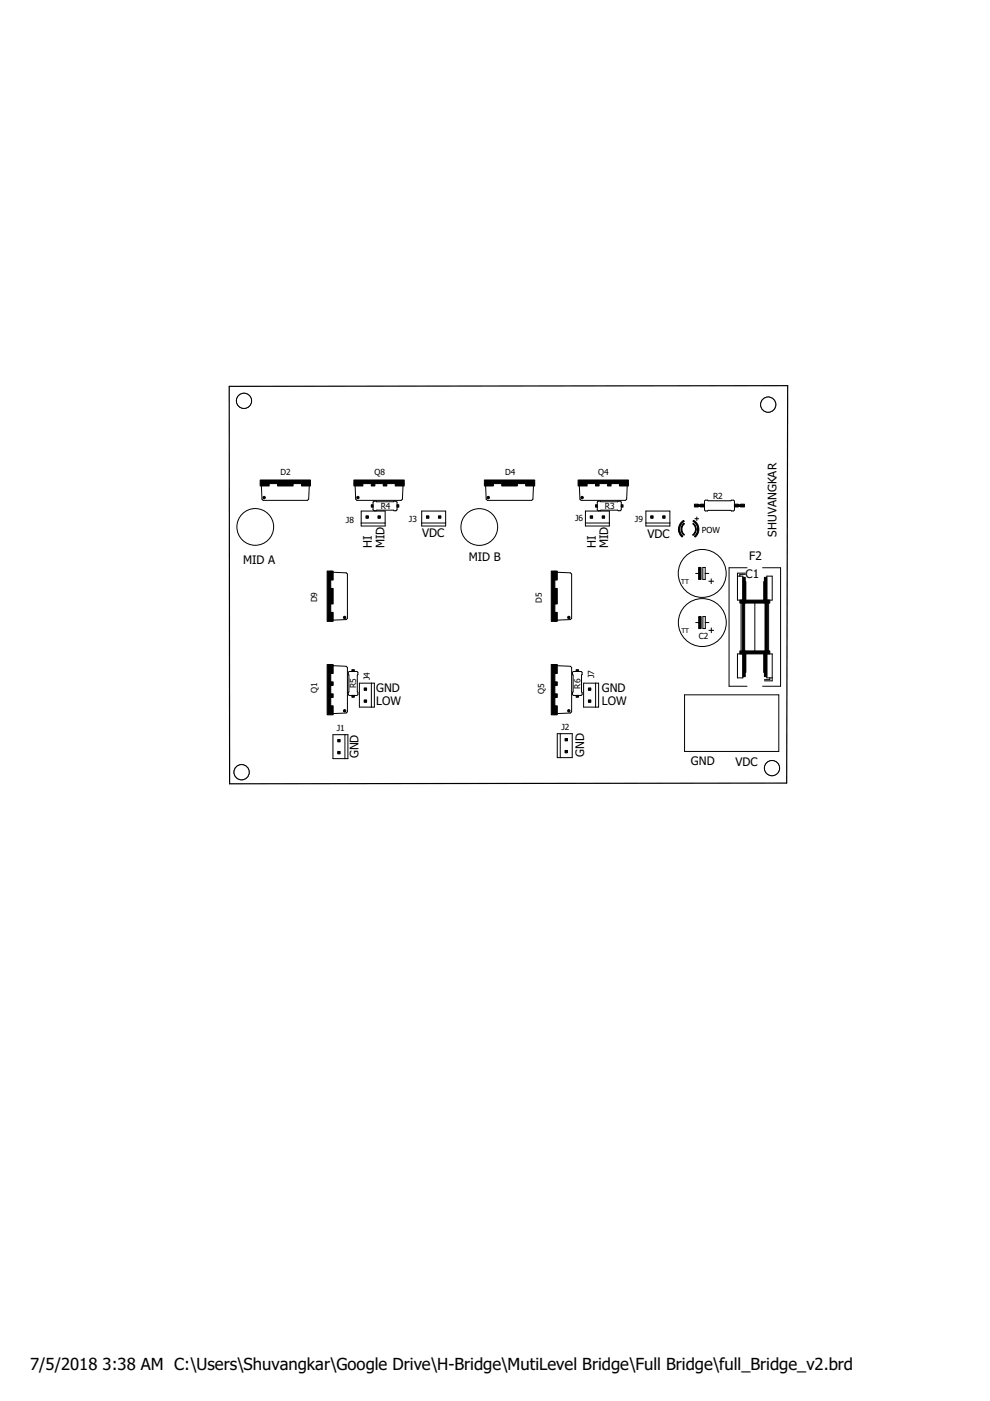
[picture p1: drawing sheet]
<svg xmlns="http://www.w3.org/2000/svg" width="210mm" height="297mm" viewBox="0 0 210 297" stroke-linecap="round" stroke-linejoin="round" font-family="sans-serif">
<g fill="none" stroke="#000" stroke-width=".21">
<path d="M55.4 102.9l.1 2.9 .3 .3h9.4l.2-.3 .2-2.9M75.3 102.9l.1 2.9 .3 .3h9.4l.2-.3 .1-2.9M76.6 108.4h5.1v3.1h-5.1zM76.6 110.9h5.1M79.2 106.3h4.8l.2 .2v1.6l-.3 .2-.5-.1-4.1 .1-.2-.3zM89.4 110.9h5.1M89.4 108.4h5.1v3.1h-5.1zM103 102.9l.1 2.9 .2 .3h9.4l.3-.3 .1-2.9M122.8 102.9l.2 2.9 .2 .3h9.4l.3-.3 .1-2.9M124.1 110.9h5.1M124.1 108.4h5.1v3.1h-5.1zM126.7 106.3h4.9l.1 .2v1.6l-.2 .2-.5-.1-4.2 .1-.2-.3z"/>
<path d="M136.9 110.9h5.1M136.9 108.4h5.1v3.1h-5.1zM147.3 110h.8M147.7 109.6v.8M149.4 106.1h6.2l.1 .2v1.9l-.2 .1-.5-.1-5.5 .1-.1-.2zM70.5 121.3l2.9 .2 .3 .2v9.4l-.3 .3-2.9 .1M118 121.3l2.9 .2 .3 .2v9.4l-.3 .3-2.9 .1M147.5 121.6h.8M147.5 132h.8M149 120.3h.5v2.6h-.5zM149 130.7h.5v2.6h-.5zM149.5 121.6h.8"/>
<path d="M149.5 132h.8M150.3 123.2h1M150.3 133.6h1M150.8 122.7v1M150.8 133.1v1.1M156.4 138.6h1.1v5.1h-1.1zM157.1 127.9v10.1M158 121.5h-1.6v5.7h1.1v-5h-1.1M158 121.8h-1.1v.4M158.4 120.4h-3.8v25.1h3.8M160 127.7v10.4M161.7 120.4h3.8v25.1h-3.8"/>
<path d="M162.6 122.2h1.1v5h-1.1zM163 127.9v10.1M70.5 141.1l2.9 .2 .3 .2v9.4l-.3 .3-2.9 .1M70.6 155.8h3.2v5h-3.2zM73.1 155.8v5M73.9 142.4h1.7l.3 .1-.1 4.2 .1 .5-.2 .2h-1.6l-.2-.1zM76.2 144.8h3.2v5.1h-3.2zM78.7 144.8v5.1M118 141.1l2.9 .2 .3 .2v9.4l-.3 .3-2.9 .1M118.2 155.6h3.1v5h-3.1zM118.8 155.6v5M121.5 142.4h1.7l.2 .1-.1 4.2 .1 .5-.1 .2h-1.7l-.2-.1z"/>
<path d="M123.7 144.8h3.2v5.1h-3.2zM126.3 144.8v5.1M145.1 147.3h20v12h-20zM163.2 143.7v.4h-1.1M163.7 143.7h-1.1v-5.1h1.1v5.8h-1.6"/>
<circle cx="51.7" cy="85" r="1.61"/>
<circle cx="54.1" cy="111.7" r="3.9"/>
<circle cx="101.6" cy="111.7" r="3.9"/>
<circle cx="148.9" cy="121.6" r="5.1"/>
<circle cx="148.9" cy="132" r="5.1"/>
</g>
<g fill="#000" stroke="#000" stroke-width=".21">
<path d="M55.2 101.8h10.6v.7h-10.6zM55.2 102.5h1.9v.5h-1.9zM58.8 102.5h3.3v.5h-3.3zM63.9 102.5h1.9v.5h-1.9zM75 101.8h10.7v.7h-10.7zM75 102.5h1.9v.5h-1.9zM77.6 109.4h.5v.5h-.5zM78.7 107h.4v.5h-.4zM78.7 102.5h.8v.5h-.8zM80.1 109.4h.5v.5h-.5zM81.3 102.5h.7v.5h-.7zM83.8 102.5h1.9v.5h-1.9z"/>
<path d="M84.2 107h.4v.5h-.4zM90.4 109.4h.5v.5h-.5zM93 109.4h.5v.5h-.5zM102.7 101.8h10.7v.7h-10.7zM102.7 102.5h1.9v.5h-1.9zM106.4 102.5h3.3v.5h-3.3zM111.5 102.5h1.9v.5h-1.9zM122.6 101.8h10.6v.7h-10.6zM122.6 102.5h1.9v.5h-1.9zM125.1 109.4h.5v.5h-.5zM126.3 107h.3v.5h-.3zM126.3 102.5h.7v.5h-.7z"/>
<path d="M127.7 109.4h.5v.5h-.5zM128.8 102.5h.8v.5h-.8zM131.3 102.5h1.9v.5h-1.9zM131.7 107h.4v.5h-.4zM138 109.4h.5v.5h-.5zM140.5 109.4h.5v.5h-.5zM147.2 106.9h.9v.6h-.9zM148.5 106.9h.9v.6h-.9zM155.7 106.9h.9v.6h-.9zM157 106.9h.8v.6h-.8zM69.4 121.1h.7v10.6h-.7zM70.1 129.8h.5v1.9h-.5z"/>
<path d="M70.1 121.1h.5v1.9h-.5zM70.1 124.8h.5v3.3h-.5zM116.9 121.1h.7v10.6h-.7zM117.6 129.8h.6v1.9h-.6zM117.6 121.1h.6v1.9h-.6zM117.6 124.8h.6v3.3h-.6zM148.1 120.3h.5v2.6h-.5zM148.1 130.7h.6v2.6h-.6zM156.9 127.2h1.1v.7h-1.1zM156.9 138h1.1v.6h-1.1zM157.4 127.9h.5v10.1h-.5zM157.5 122.4h.5v4.8h-.5z"/>
<path d="M157.5 138.6h.5v4.9h-.5zM158 127.2h4.1v.7h-4.1zM158 138h4.1v.6h-4.1zM158 138.6h.1v4h-.1zM158 123.3h.1v3.9h-.1zM161.9 138.6h.2v4h-.2zM161.9 123.3h.2v3.9h-.2zM162.1 127.2h1.1v.7h-1.1zM162.1 138h1.1v.6h-1.1zM162.1 122.4h.5v4.8h-.5zM162.1 138.6h.5v4.9h-.5zM162.2 127.9h.5v10.1h-.5z"/>
<path d="M69.4 140.9h.7v10.7h-.7zM70.1 149.6h.5v2h-.5zM70.1 147.1h.5v.8h-.5zM70.1 144.6h.5v.7h-.5zM70.1 140.9h.5v1.9h-.5zM71.6 159.3h.5v.5h-.5zM71.6 156.8h.5v.5h-.5zM74.6 147.4h.5v.4h-.5zM74.6 142h.5v.4h-.5zM77.2 148.4h.5v.5h-.5zM77.2 145.9h.5v.5h-.5zM116.9 140.9h.7v10.7h-.7z"/>
<path d="M117.6 149.6h.6v2h-.6zM117.6 147.1h.6v.8h-.6zM117.6 144.6h.6v.7h-.6zM117.6 140.9h.6v1.9h-.6zM119.8 156.6h.5v.5h-.5zM119.8 159.1h.5v.5h-.5zM122.2 147.4h.5v.4h-.5zM122.2 142h.5v.4h-.5zM124.8 148.4h.5v.5h-.5zM124.8 145.9h.5v.5h-.5z"/>
</g>
<g fill="#000" stroke="#000" stroke-width=".21">
<path d="M143.8 112.2h.3l.3 1 .4 .5-.2 .2-.5-.8z" fill-rule="evenodd"/>
<path d="M144.4 112.2h.2l.1 .7 .4 .5-.1 .1-.4-.6z" fill-rule="evenodd"/>
<path d="M144.5 110.7l.4-.4 .2 .3-.7 .7-.3 .9h-.3l.3-.9z" fill-rule="evenodd"/>
<path d="M144.7 111.3l.3-.3 .1 .1-.4 .5-.1 .6h-.2z" fill-rule="evenodd"/>
<path d="M147.5 112.2l.1 .2-.2 .5-.5 .6v-.1l.4-.5z" fill-rule="evenodd"/>
<path d="M147.9 112.2h.3l-.1 .6-.7 1.1-.2-.2 .6-.8z" fill-rule="evenodd"/>
<path d="M147 110.9l.6 .9v.4h-.1a1.37 1.37 0 0 0-.6-1.1z" fill-rule="evenodd"/>
<path d="M147 110.3l.5 .3 .5 .7 .2 .9h-.3l-.2-1-.8-.7z" fill-rule="evenodd"/>
<circle cx="56" cy="105.5" r=".25"/>
<circle cx="75.9" cy="105.5" r=".25"/>
<circle cx="103.5" cy="105.5" r=".25"/>
<circle cx="123.4" cy="105.5" r=".25"/>
<circle cx="73.1" cy="130.9" r=".25"/>
<circle cx="120.6" cy="130.9" r=".25"/>
<circle cx="73.1" cy="150.7" r=".25"/>
<circle cx="120.6" cy="150.7" r=".25"/>
</g>
<path d="M148.1 107.2h.4M156.6 107.2h.4" fill="none" stroke="#000" stroke-width=".61"/>
<path d="M48.6 81.9l118.4-.1-.2 84.2-118.1 .2z" fill="none" stroke="#000" stroke-width=".25"/>
<circle cx="51.7" cy="85" r="1.61" fill="#fff" stroke="#000" stroke-width=".21"/>
<circle cx="162.9" cy="85.8" r="1.61" fill="none" stroke="#000" stroke-width=".21"/>
<circle cx="162.9" cy="85.8" r="1.61" fill="#fff" stroke="#000" stroke-width=".21"/>
<circle cx="51.2" cy="163.7" r="1.61" fill="none" stroke="#000" stroke-width=".21"/>
<circle cx="51.2" cy="163.7" r="1.61" fill="#fff" stroke="#000" stroke-width=".21"/>
<circle cx="163.7" cy="162.9" r="1.61" fill="none" stroke="#000" stroke-width=".21"/>
<circle cx="163.7" cy="162.9" r="1.61" fill="#fff" stroke="#000" stroke-width=".21"/>
<g font-size="3.5">
<text x="6.4" y="290.4">7/5/2018</text>
<text x="21.8" y="290.4">3:38 AM C:\Users\Shuvangkar\Google Drive\H-Bridge\MutiLevel Bridge\Full Bridge\full_Bridge_v2.brd</text>
</g>
<g font-size="2.5">
<text x="89.5" y="113.9">VDC</text>
<text x="137.3" y="114">VDC</text>
<text x="164.6" y="113.8" transform="rotate(-90 164.6 113.8)">SHUVANGKAR</text>
<text x="51.5" y="119.5">MID A</text>
<text x="78.8" y="116.2" transform="rotate(-90 78.8 116.2)">HI</text>
<text x="81.5" y="116.2" transform="rotate(-90 81.5 116.2)">MID</text>
<text x="99.4" y="118.8">MID B</text>
<text x="126.3" y="116.2" transform="rotate(-90 126.3 116.2)">HI</text>
<text x="129" y="116.2" transform="rotate(-90 129 116.2)">MID</text>
<text x="158.9" y="118.7">F2</text>
<text x="158.1" y="122.6">C1</text>
<text x="79.8" y="146.8">GND</text>
<text x="79.8" y="149.4">LOW</text>
<text x="127.6" y="146.7">GND</text>
<text x="127.6" y="149.4">LOW</text>
<text x="76" y="160.8" transform="rotate(-90 76 160.8)">GND</text>
<text x="123.8" y="160.4" transform="rotate(-90 123.8 160.4)">GND</text>
<text x="146.5" y="162.3">GND</text>
<text x="156" y="162.4">VDC</text>
</g>
<g font-size="1.8">
<text x="59.5" y="100.7">D2</text>
<text x="79.4" y="100.6">Q8</text>
<text x="107.1" y="100.8">D4</text>
<text x="126.8" y="100.7">Q4</text>
<text x="80.7" y="108">R4</text>
<text x="128.2" y="107.9">R3</text>
<text x="151.2" y="105.8">R2</text>
<text x="73.3" y="110.9">J8</text>
<text x="86.7" y="110.7">J3</text>
<text x="121.9" y="110.5">J6</text>
<text x="134.6" y="110.6">J9</text>
<text x="148.8" y="112.9">POW</text>
<text x="67.3" y="127.7" transform="rotate(-90 67.3 127.7)">D9</text>
<text x="114.9" y="127.8" transform="rotate(-90 114.9 127.8)">D5</text>
<text x="148.1" y="135.5">C2</text>
<text x="126" y="143.8" transform="rotate(-90 126 143.8)">J7</text>
<text x="67.2" y="146.9" transform="rotate(-90 67.2 146.9)">Q1</text>
<text x="75.5" y="145.9" transform="rotate(-90 75.5 145.9)">R5</text>
<text x="78.4" y="144.3" transform="rotate(-90 78.4 144.3)">J4</text>
<text x="115.3" y="147.1" transform="rotate(-90 115.3 147.1)">Q5</text>
<text x="123.1" y="146" transform="rotate(-90 123.1 146)">R6</text>
<text x="71.4" y="155.1">J1</text>
<text x="119" y="154.9">J2</text>
</g>
<g font-size="1.4">
<text x="144.4" y="123.7">TT</text>
<text x="144.5" y="134.1">TT</text>
</g>
</svg>
